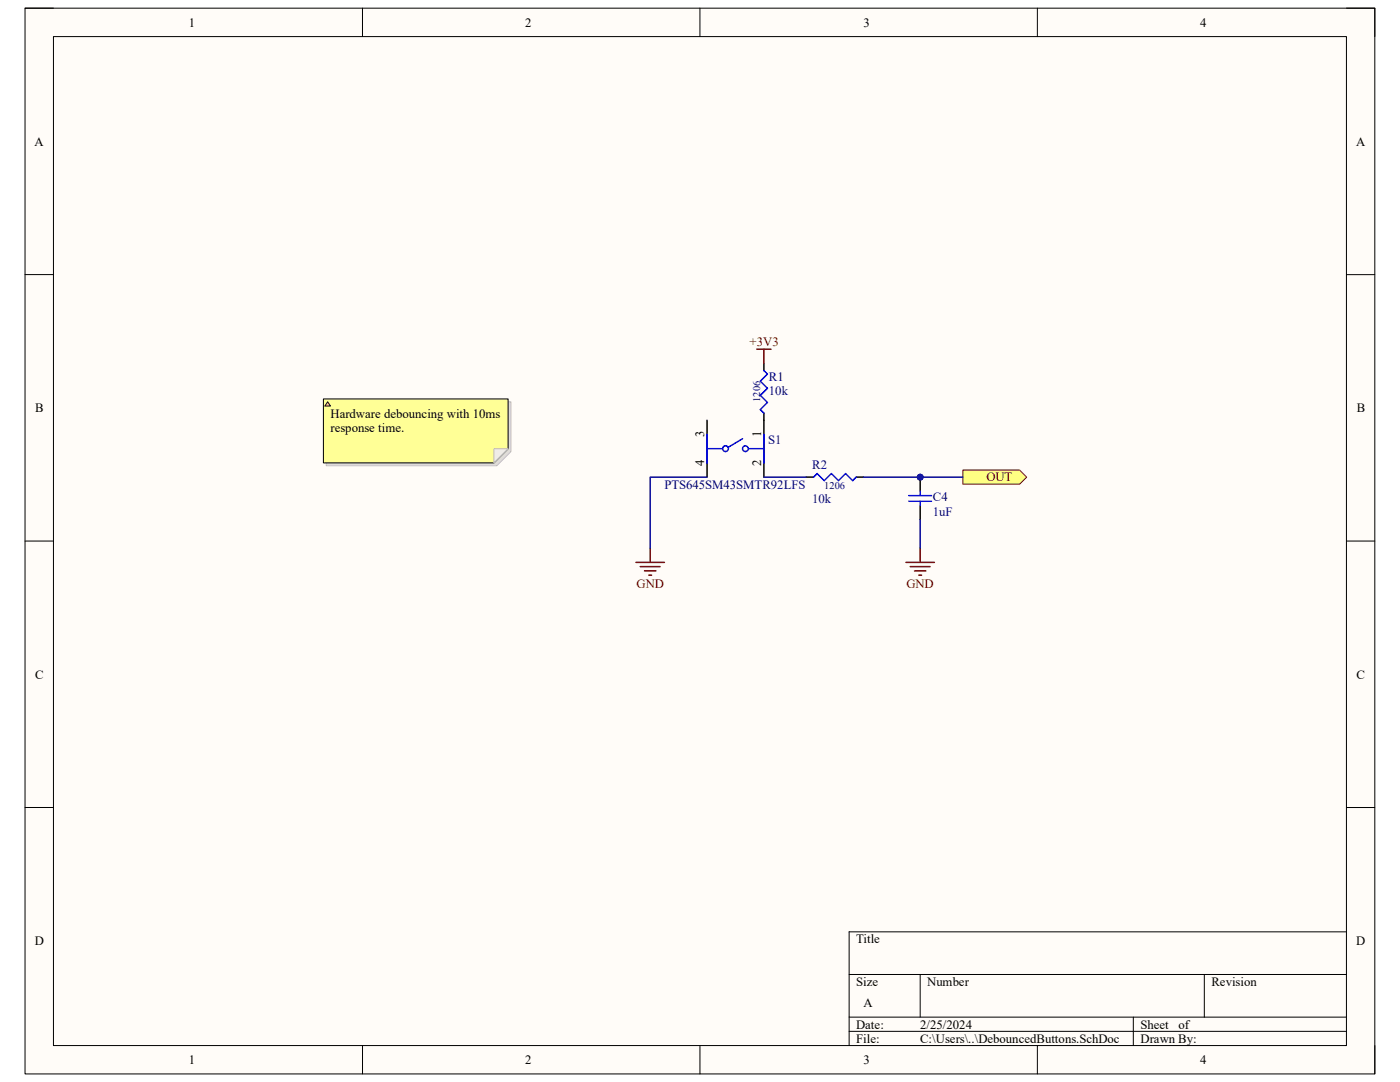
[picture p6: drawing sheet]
<svg xmlns="http://www.w3.org/2000/svg" width="279mm" height="216mm" viewBox="0 0 279 216" stroke-linecap="round" stroke-linejoin="round" font-family="sans-serif">
<path d="M5 1.6h269.4v212.7h-269.4z" fill-rule="evenodd" fill="#fffcf8"/>
<path d="M5 1.6h269.4v212.7h-269.4z" fill="none" stroke="#000" stroke-width=".2"/>
<path d="M10.7 7.3h258v201.3h-258z" fill-rule="evenodd" fill="#fffcf8"/>
<g fill="none" stroke="#000" stroke-width=".2">
<path d="M5 1.6h5.7M10.7 7.3h258v201.3h-258zM72.3 1.6v5.7M139.7 1.6v5.7M207 1.6v5.7M268.7 1.6h5.7v5.7M5 54.8h5.7M268.7 54.8h5.7M5 108h5.7M268.7 108h5.7M5 161.1h5.7M268.7 161.1h5.7"/>
<path d="M169.5 194.4h99.2M183.6 194.4v8.6M240.3 194.4v8.6M268.7 185.9h-99.2v22.7M72.3 208.6v5.7M139.7 208.6v5.7M169.5 203h99.2M169.5 205.8h99.2M207 208.6v5.7M226.2 203v5.6M274.4 208.6v5.7"/>
</g>
<path d="M152.4 72.5v1.4M152.4 82.4v1.5M161 95.2h1.4M170.9 95.2h1.4" fill="none" stroke="#000" stroke-width=".3"/>
<path d="M152.4 73.9l.8 .7-1.5 1.5 1.5 1.4-1.5 1.4 1.5 1.4-1.5 1.4 .7 .7M162.4 95.2l.7-.7 1.4 1.4 1.4-1.4 1.4 1.4 1.5-1.4 1.4 1.4 .7-.7" fill="none" stroke="#0719ff" stroke-width=".3"/>
<path d="M126.9 112.2h5.7M127.8 113.1h3.9M128.6 113.9h2.3M129.5 114.8h.5M129.8 109.4v2.8" fill="none" stroke="#800000" stroke-width=".3"/>
<path d="M192.2 93.8h11.3l1.4 1.4-1.4 1.4h-11.3z" fill-rule="evenodd" fill="#ffff80"/>
<path d="M192.2 93.8h11.3l1.4 1.4-1.4 1.4h-11.3z" fill="none" stroke="#800000" stroke-width=".2"/>
<path d="M180.8 112.2h5.7M181.7 113.1h3.9M182.5 113.9h2.3M183.4 114.8h.5M183.6 109.4v2.8" fill="none" stroke="#800000" stroke-width=".3"/>
<circle cx="183.6" cy="95.2" r=".57" fill="#000080"/>
<circle cx="183.6" cy="95.2" r=".57" fill="none" stroke="#000080" stroke-width=".2"/>
<path d="M183.6 95.2v2.8M183.6 100.9v2.8" fill="none" stroke="#000" stroke-width=".3"/>
<circle cx="183.6" cy="95.2" r=".57" fill="#000080"/>
<circle cx="183.6" cy="95.2" r=".57" fill="none" stroke="#000080" stroke-width=".2"/>
<path d="M181.4 98.9h4.5M183.6 98v.9M181.4 100h4.5M183.6 100v.9" fill="none" stroke="#0719ff" stroke-width=".3"/>
<path d="M151 69.7h2.9M152.4 69.7v2.8" fill="none" stroke="#800000" stroke-width=".3"/>
<path d="M141.1 83.9v11.3M152.4 83.9v11.3" fill="none" stroke="#000" stroke-width=".3"/>
<g fill="none" stroke="#00f" stroke-width=".3">
<path d="M141.1 89.5h2.8M141.1 86.7v5.7M148.2 87.5l-2.8 1.7M149.6 89.5h2.8M152.4 86.7v5.7"/>
<circle cx="144.8" cy="89.5" r=".57"/>
<circle cx="148.8" cy="89.5" r=".57"/>
</g>
<path d="M172.3 95.2h19.9" fill="none" stroke="#000080" stroke-width=".3"/>
<circle cx="183.6" cy="95.2" r=".57" fill="#000080"/>
<circle cx="183.6" cy="95.2" r=".57" fill="none" stroke="#000080" stroke-width=".2"/>
<path d="M141.1 95.2h-11.3v14.2M152.4 95.2h8.6M183.6 103.7v5.7" fill="none" stroke="#000080" stroke-width=".3"/>
<path d="M65.1 80.2h36.9v9.9l-2.9 2.8h-34z" fill-rule="evenodd" fill="#e0ddd7"/>
<path d="M65.1 80.2h36.9v9.9l-2.9 2.8h-34z" fill="none" stroke="#bfbdba" stroke-width=".2"/>
<path d="M64.5 79.6h36.9v9.9l-2.8 2.9h-34.1z" fill-rule="evenodd" fill="#ffff96"/>
<path d="M64.5 79.6h36.9v9.9l-2.8 2.9h-34.1z" fill="none" stroke="#000" stroke-width=".2"/>
<path d="M98.6 89.5h2.8l-2.8 2.9z" fill="#f2f0d8"/>
<path d="M98.6 89.5h2.8l-2.8 2.9z" fill="none" stroke="#bfbdba" stroke-width=".2"/>
<path d="M65.4 80.2l.6 .8h-1.2z" fill="#ffcc78"/>
<path d="M65.4 80.2l.6 .8h-1.2z" fill="none" stroke="#300" stroke-width=".2"/>
<g font-size="2.5">
<text x="37.7" y="5.3">1</text>
<text x="104.8" y="5.3">2</text>
<text x="172.3" y="5.3">3</text>
<text x="239.5" y="5.3">4</text>
<text x="6.9" y="29.1">A</text>
<text x="270.6" y="29.1">A</text>
<text x="7" y="82.3">B</text>
<text x="66" y="83.3">Hardware debouncing with 10ms</text>
<text x="270.8" y="82.3">B</text>
<text x="66" y="86.1">response time.</text>
<text x="140.5" y="87.2" transform="rotate(-90 140.5 87.2)">3</text>
<text x="151.9" y="87.2" transform="rotate(-90 151.9 87.2)">1</text>
<text x="140.5" y="93" transform="rotate(-90 140.5 93)">4</text>
<text x="151.9" y="93" transform="rotate(-90 151.9 93)">2</text>
<text x="7" y="135.4">C</text>
<text x="270.7" y="135.4">C</text>
<text x="6.9" y="188.6">D</text>
<text x="170.9" y="188.2">Title</text>
<text x="270.7" y="188.6">D</text>
<text x="170.9" y="196.7">Size</text>
<text x="185" y="196.7">Number</text>
<text x="241.8" y="196.7">Revision</text>
<text x="172.3" y="201">A</text>
<text x="170.9" y="205.2">Date:</text>
<text x="170.9" y="208.1">File:</text>
<text x="183.6" y="205.2">2/25/2024</text>
<text x="183.7" y="208.1">C:\Users\..\DebouncedButtons.SchDoc</text>
<text x="227.6" y="205.2">Sheet</text>
<text x="227.6" y="208.1">Drawn By:</text>
<text x="235.2" y="205.2">of</text>
<text x="37.7" y="212.3">1</text>
<text x="104.8" y="212.3">2</text>
<text x="172.3" y="212.3">3</text>
<text x="239.5" y="212.3">4</text>
</g>
<g font-size="2.5" fill="#800000">
<text x="149.6" y="69.1">+3V3</text>
<text x="196.8" y="96.1">OUT</text>
<text x="127" y="117.3">GND</text>
<text x="180.9" y="117.3">GND</text>
</g>
<g font-size="2.5" fill="#000080">
<text x="153.5" y="75.9">R1</text>
<text x="153.5" y="78.8">10k</text>
<text x="153.3" y="88.7">S1</text>
<text x="162.1" y="93.6">R2</text>
<text x="132.6" y="97.5">PTS645SM43SMTR92LFS</text>
<text x="162.1" y="100.3">10k</text>
<text x="186.2" y="100">C4</text>
<text x="186.2" y="102.9">1uF</text>
</g>
<g font-size="2.1" fill="#000080">
<text x="151.7" y="80.2" transform="rotate(-90 151.7 80.2)">1206</text>
<text x="164.5" y="97.6">1206</text>
</g>
</svg>
